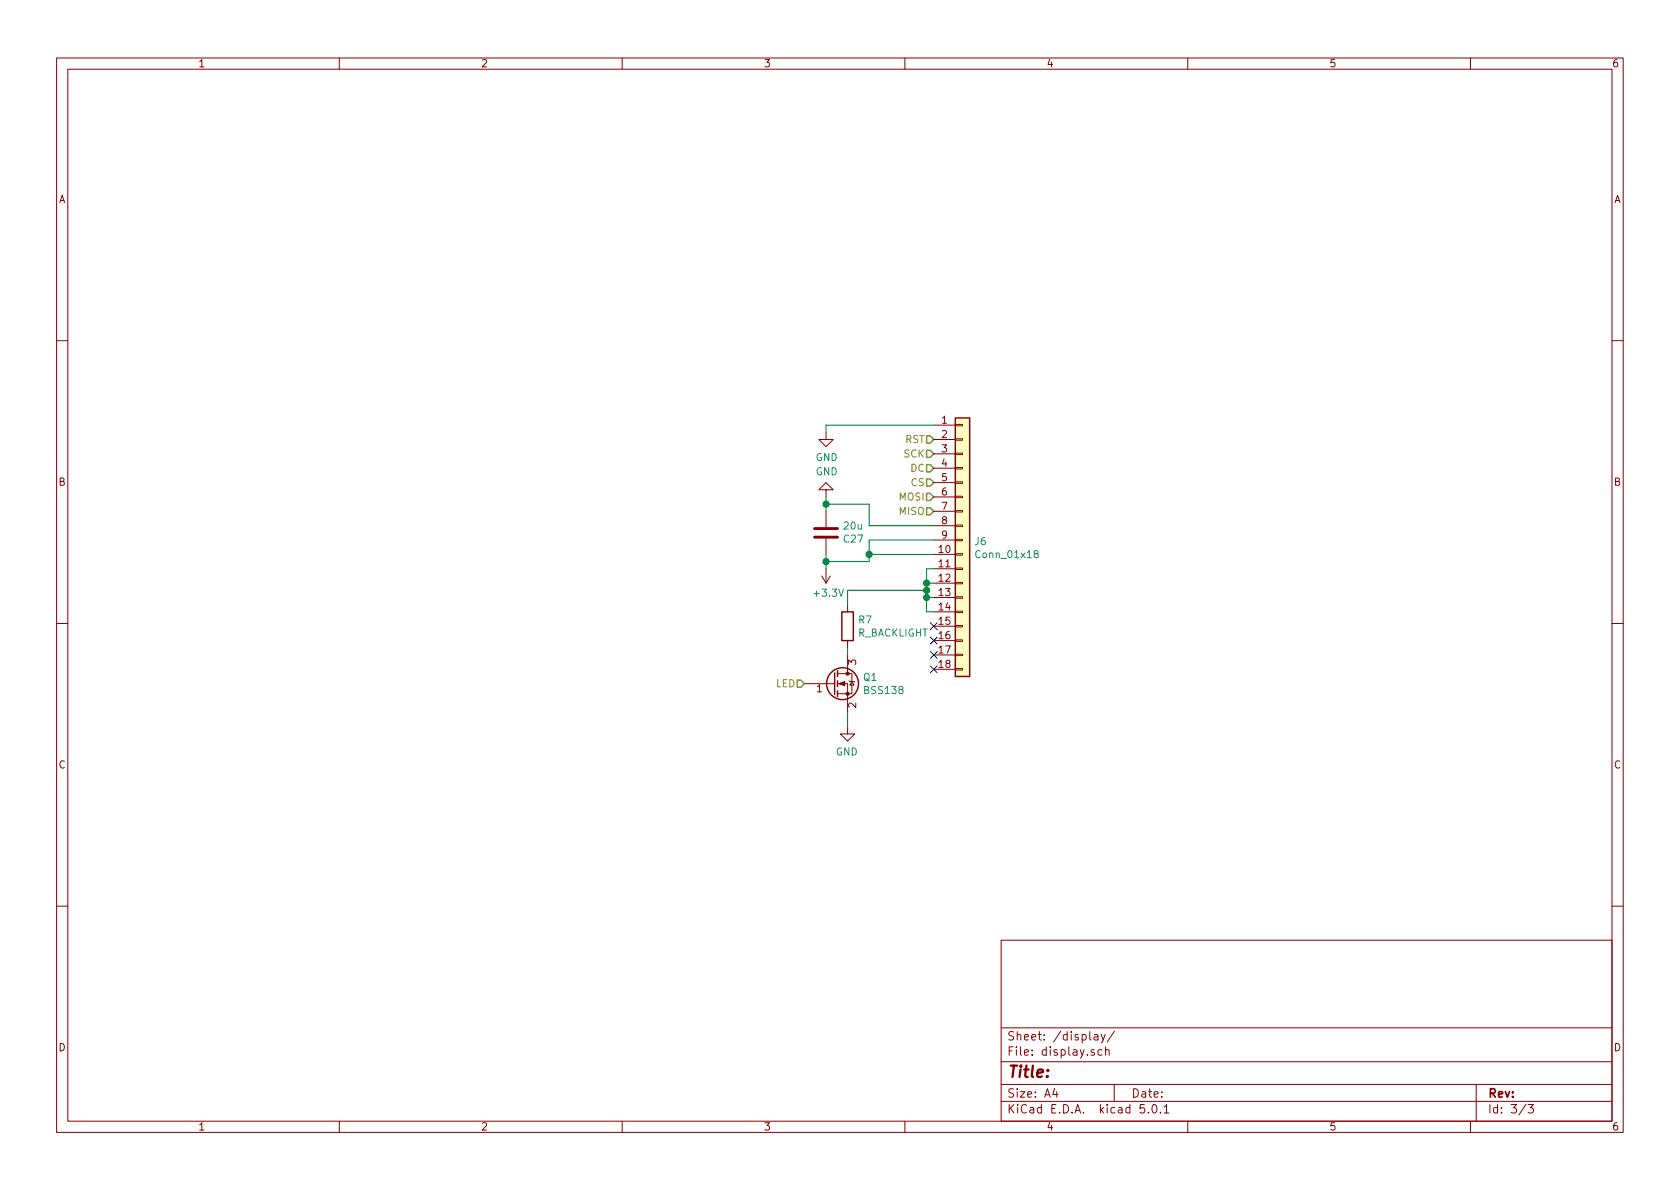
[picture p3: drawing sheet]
EESchema Schematic File Version 4
LIBS:core-cache
EELAYER 26 0
EELAYER END
$Descr A4 11693 8268
encoding utf-8
Sheet 3 3
Title ""
Date ""
Rev ""
Comp ""
Comment1 ""
Comment2 ""
Comment3 ""
Comment4 ""
$EndDescr
Text HLabel 6500 3550 0    50   Input ~ 0
MISO
Text HLabel 6500 3150 0    50   Input ~ 0
SCK
Text HLabel 6500 3450 0    50   Input ~ 0
MOSI
Text HLabel 6500 3250 0    50   Input ~ 0
DC
Text HLabel 6500 3050 0    50   Input ~ 0
RST
Text HLabel 6500 3350 0    50   Input ~ 0
CS
$Comp
L Device:C C27
U 1 1
P 5750 3700
F 0 "C27" H 5865 3746 50  0000 L CNN
F 1 "20u" H 5865 3655 50  0000 L CNN
F 2 "Capacitors_SMD:C_0805" H 5788 3550 50  0001 C CNN
F 3 "~" H 5750 3700 50  0001 C CNN
	1    5750 3700
	1    0    0    1   
$EndComp
$Comp
L power:+3.3V #PWR0129
U 1 1
P 5750 3950
F 0 "#PWR0129" H 5750 3800 50  0001 C CNN
F 1 "+3.3V" H 5765 4123 50  0000 C CNN
F 2 "" H 5750 3950 50  0001 C CNN
F 3 "" H 5750 3950 50  0001 C CNN
	1    5750 3950
	1    0    0    1   
$EndComp
Wire Wire Line
	5750 3950 5750 3900
$Comp
L power:GND #PWR0130
U 1 1
P 5750 3450
F 0 "#PWR0130" H 5750 3200 50  0001 C CNN
F 1 "GND" H 5755 3277 50  0000 C CNN
F 2 "" H 5750 3450 50  0001 C CNN
F 3 "" H 5750 3450 50  0001 C CNN
	1    5750 3450
	1    0    0    1   
$EndComp
Wire Wire Line
	5750 3450 5750 3500
Connection ~ 5750 3900
Wire Wire Line
	5750 3900 5750 3850
Wire Wire Line
	6050 3500 6050 3650
Connection ~ 5750 3500
Wire Wire Line
	5750 3500 5750 3550
Wire Wire Line
	6050 3750 6050 3850
Wire Wire Line
	5750 3500 6050 3500
Wire Wire Line
	5750 3900 6050 3900
$Comp
L Connector_Generic:Conn_01x18 J6
U 1 1
P 6700 3750
F 0 "J6" H 6780 3742 50  0000 L CNN
F 1 "Conn_01x18" H 6780 3651 50  0000 L CNN
F 2 "core:ILI9341_18Pin" H 6700 3750 50  0001 C CNN
F 3 "~" H 6700 3750 50  0001 C CNN
	1    6700 3750
	1    0    0    -1  
$EndComp
$Comp
L power:GND #PWR0131
U 1 1
P 5750 3000
F 0 "#PWR0131" H 5750 2750 50  0001 C CNN
F 1 "GND" H 5755 2827 50  0000 C CNN
F 2 "" H 5750 3000 50  0001 C CNN
F 3 "" H 5750 3000 50  0001 C CNN
	1    5750 3000
	1    0    0    -1  
$EndComp
Wire Wire Line
	5750 3000 5750 2950
Wire Wire Line
	5750 2950 6500 2950
Wire Wire Line
	6050 3650 6500 3650
Wire Wire Line
	6050 3750 6500 3750
NoConn ~ 6500 4650
NoConn ~ 6500 4550
NoConn ~ 6500 4450
NoConn ~ 6500 4350
Wire Wire Line
	6500 3850 6050 3850
Connection ~ 6050 3850
Wire Wire Line
	6050 3850 6050 3900
Wire Wire Line
	6500 3950 6450 3950
Wire Wire Line
	6450 3950 6450 4050
Wire Wire Line
	6450 4250 6500 4250
Wire Wire Line
	6500 4150 6450 4150
Connection ~ 6450 4150
Wire Wire Line
	6450 4150 6450 4250
Wire Wire Line
	6500 4050 6450 4050
Connection ~ 6450 4050
Wire Wire Line
	6450 4050 6450 4100
$Comp
L Transistor_FET:BSS138 Q1
U 1 1
P 5800 4750
F 0 "Q1" H 6005 4796 50  0000 L CNN
F 1 "BSS138" H 6005 4705 50  0000 L CNN
F 2 "TO_SOT_Packages_SMD:SOT-23" H 6000 4675 50  0001 L CIN
F 3 "https://www.fairchildsemi.com/datasheets/BS/BSS138.pdf" H 5800 4750 50  0001 L CNN
	1    5800 4750
	1    0    0    -1  
$EndComp
Connection ~ 6450 4100
Wire Wire Line
	6450 4100 6450 4150
$Comp
L power:GND #PWR0132
U 1 1
P 5900 5050
F 0 "#PWR0132" H 5900 4800 50  0001 C CNN
F 1 "GND" H 5905 4877 50  0000 C CNN
F 2 "" H 5900 5050 50  0001 C CNN
F 3 "" H 5900 5050 50  0001 C CNN
	1    5900 5050
	-1   0    0    -1  
$EndComp
Wire Wire Line
	5900 5050 5900 4950
$Comp
L Device:R R7
U 1 1
P 5900 4350
F 0 "R7" H 5970 4396 50  0000 L CNN
F 1 "R_BACKLIGHT" H 5970 4305 50  0000 L CNN
F 2 "Resistors_SMD:R_0805" V 5830 4350 50  0001 C CNN
F 3 "~" H 5900 4350 50  0001 C CNN
	1    5900 4350
	1    0    0    -1  
$EndComp
Wire Wire Line
	5900 4550 5900 4500
Wire Wire Line
	5900 4200 5900 4100
Wire Wire Line
	5900 4100 6450 4100
Text HLabel 5600 4750 0    50   Input ~ 0
LED
$EndSCHEMATC
